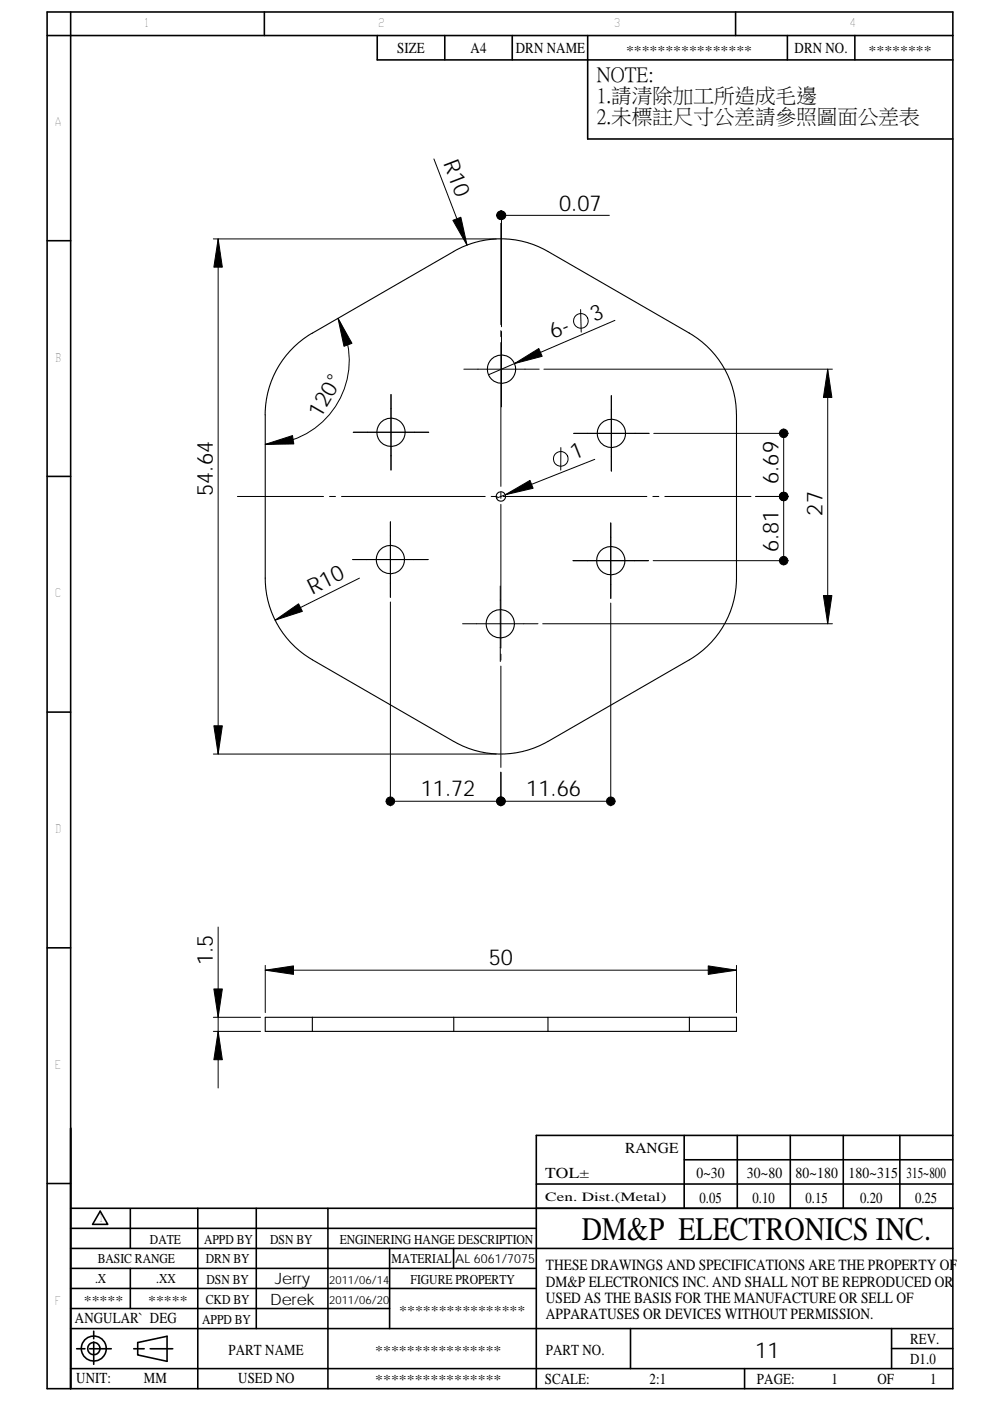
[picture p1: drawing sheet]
<svg xmlns="http://www.w3.org/2000/svg" width="210mm" height="297mm" viewBox="0 0 210 297" stroke-linecap="round" stroke-linejoin="round" font-family="sans-serif">
<g fill="none" stroke="#000" stroke-width=".34">
<path d="M10 2.5h192.1v291.9h-192.1zM15 2.5v291.9M56.1 2.5v5M80 7.5v5.2h122.1M94.3 7.5v5.2M108.6 7.5v5.2M124.7 7.5v22h77.4M156 2.5v5M167 7.5v5.2M181.3 7.5v5.2M202.1 7.5h-192.1M10 51h5"/>
<path d="M10 101h5M10 151h5M10 201h5M10 250.9h5M15 256.2h187.1M21.3 256.8l1.6 2.8h-3.3zM27.6 256.3v8.4M42 256.2v38.2M54.4 256.2v25.5M69.6 256.2v38.2M113.7 251h88.4M145.1 245.9h57"/>
<path d="M145.1 240.7v15.5M156.4 240.7v15.5M167.6 240.7v15.5M178.9 240.7v15.5M190.9 240.7v15.5M202.1 240.7h-88.4v53.7M15 264.7h187.1M15 260.4h98.7M15 268.9h98.7M15 273.2h98.7M15 277.4h67.6M27.6 268.9v8.5"/>
<path d="M82.6 264.7v17M96.2 264.7v4.2M15 290.2h187.1M15 281.7h187.1M16.3 286h1.7M19 286h4.6M19.9 284.5v4.8M19.9 282.2v1.6M28.4 286h2.2M29.2 284.6l6.2-1.3v5.3l-6.2-1.3zM31.9 286h4.7M133.7 281.7v8.5"/>
<path d="M157.9 290.2v4.2M189.1 281.7v8.5M189.1 285.9h13"/>
<circle cx="19.9" cy="285.9" r="2.65"/>
<circle cx="19.9" cy="285.9" r="1.3"/>
</g>
<g fill="none" stroke="#000" stroke-width=".23">
<path d="M146.2 70.6a20 20 0 0 1 10 17.3v34.7a20.1 20.1 0 0 1-10 17.3l-30 17.3M146.2 70.6l-30-17.3a19.9 19.9 0 0 0-20 0l-29.9 17.3a19.9 19.9 0 0 0-10 17.3v34.7a20 20 0 0 0 10 17.3l29.9 17.3a19.9 19.9 0 0 0 20 0M66.3 215.7h-10v3h10M66.3 215.7h29.9M66.3 218.7h29.9M66.3 215.7v3M96.2 215.7h20v3M96.2 218.7h20M96.2 215.7v3M116.2 215.7h30M116.2 218.7h30M146.2 215.7h10v3h-10"/>
<path d="M146.2 215.7v3"/>
<circle cx="106.4" cy="78.3" r="3"/>
<circle cx="82.9" cy="91.6" r="3"/>
<circle cx="129.7" cy="91.9" r="3"/>
<circle cx="82.8" cy="118.6" r="3"/>
<circle cx="106.2" cy="105.3" r="1"/>
<circle cx="129.5" cy="118.9" r="3"/>
<circle cx="106.1" cy="132.2" r="3"/>
</g>
<g fill="none" stroke="#000" stroke-width=".21">
<path d="M92 33.7l7.1 18.3M45.3 50.7h59.9M46.3 50.7v109.2M106.2 44.6v1.7M106.2 47.3v21.5M106.4 44.6v24.7M129.2 45.7h-23M71.7 67.5a17.8 17.8 0 0 1-15.4 26.7M106.2 70.1v1.3M106.2 72.6v30.5M106.4 70.3v16M114.4 78.3h-16"/>
<path d="M115.4 78.3h61.2M123.1 65.6l.2 4.8M130.4 67.9l-26.8 11.6M175.6 78.3v53.9M74.9 91.7h16M82.9 83.7v16M119 94.9l-.1 4.8M126.2 97.4l-20.9 8.2M129.7 83.9v16M137.7 91.9h-16M138.7 91.9h28.5M166.2 91.9v27"/>
<path d="M50.4 105.3h18.2M69.9 105.3h1.3M72.4 105.3h30.5M74.8 118.6h16M82.8 110.6v16M104.2 105.3h1.3M106.2 104.4v1.3M106.2 106.9v30.5M106.7 105.3h30.5M121.5 118.9h16M129.5 110.9v16M138.5 105.3h1.2"/>
<path d="M138.5 118.9h28.7M141 105.3h18.3M160.3 105.3h6.9M76.2 122.6l-17.8 8.9M82.8 127.6v43.3M98.1 132.2h16M106.1 124.2v16.1M106.2 138.7v1.3M115.1 132.2h61.5M129.5 127.9v43M45.3 159.9h59.9M106.2 141.2v21.5"/>
<path d="M106.2 163.7v7.2M129.5 169.9h-46.7M46.3 196.6v34.1M45.3 215.7h10M45.3 218.7h10M56.3 205.7h99.9M56.3 204.7v10M156.2 204.7v10"/>
<circle cx="123.2" cy="68" r="1.55"/>
<circle cx="118.9" cy="97.3" r="1.56"/>
</g>
<g fill="#000" stroke="#000" stroke-width=".21">
<path d="M46.3 50.7l.9 5.9h-1.8z" fill-rule="evenodd"/>
<path d="M96.1 46.7l1.6-.6 1.4 5.9z" fill-rule="evenodd"/>
<path d="M105.5 45.1a.9 .9 0 0 1 1.5 0 .9 .9 0 0 1-.5 1.4 .9 .9 0 0 1-1.2-.8h.9h-.9z" fill-rule="evenodd"/>
<path d="M105.7 45a.9 .9 0 0 1 1-.2 .9 .9 0 0 1 .6 .9h-.9h.9a.9 .9 0 0 1-1.3 .8 .9 .9 0 0 1-.3-1.5z" fill-rule="evenodd"/>
<path d="M71.7 67.5l3 5.3-1.7 .6z" fill-rule="evenodd"/>
<path d="M109.1 77.1l5.2-3.2 .7 1.6z" fill-rule="evenodd"/>
<path d="M175.6 78.3l.8 6h-1.8z" fill-rule="evenodd"/>
<path d="M56.3 94.2l5.7-1.8 .3 1.7z" fill-rule="evenodd"/>
<path d="M165.7 91.2l.5-.2v.9v-.9a.9 .9 0 0 1 .9 1.1 .9 .9 0 0 1-1.4 .5 .9 .9 0 0 1 0-1.4z" fill-rule="evenodd"/>
<path d="M107.2 104.9l5.2-3 .7 1.6z" fill-rule="evenodd"/>
<path d="M165.6 104.6a.9 .9 0 0 1 1.4 .3 .9 .9 0 0 1-.8 1.3v-.9v.9a.9 .9 0 0 1-.8-.6 .9 .9 0 0 1 .2-1z" fill-rule="evenodd"/>
<path d="M165.6 118.2a.89 .89 0 0 1 1.4 .3 .89 .89 0 0 1-.8 1.3v-.9v.9a.89 .89 0 0 1-.8-.6 .89 .89 0 0 1 .2-1z" fill-rule="evenodd"/>
<path d="M165.7 104.5l.5-.1v.9v-.9a.89 .89 0 0 1 .9 1.1 .89 .89 0 0 1-1.4 .5 .89 .89 0 0 1 0-1.5z" fill-rule="evenodd"/>
<path d="M58.4 131.5l4.9-3.5 .8 1.6z" fill-rule="evenodd"/>
<path d="M174.6 126.3h1.8l-.8 5.9z" fill-rule="evenodd"/>
<path d="M45.4 153.9h1.8l-.9 6z" fill-rule="evenodd"/>
<path d="M82.1 169.4a.9 .9 0 0 1 1.4-.1 .9 .9 0 0 1-.4 1.4 .9 .9 0 0 1-1.2-.8h.9h-.9z" fill-rule="evenodd"/>
<path d="M105.5 169.4a.9 .9 0 0 1 1.5-.1 .9 .9 0 0 1-.5 1.4 .9 .9 0 0 1-1.2-.8h.9h-.9z" fill-rule="evenodd"/>
<path d="M105.6 169.2a.9 .9 0 0 1 1-.2 .9 .9 0 0 1 .5 .9h-.9h.9a.9 .9 0 0 1-1.2 .8 .9 .9 0 0 1-.3-1.5z" fill-rule="evenodd"/>
<path d="M128.9 169.2a.9 .9 0 0 1 1-.2 .9 .9 0 0 1 .6 .9h-1h1a.9 .9 0 0 1-1.3 .8 .9 .9 0 0 1-.3-1.5z" fill-rule="evenodd"/>
<path d="M46.3 218.7l.9 6h-1.8z" fill-rule="evenodd"/>
<path d="M45.4 209.7h1.8l-.9 6z" fill-rule="evenodd"/>
<path d="M56.3 205.7l6-.9v1.8z" fill-rule="evenodd"/>
<path d="M150.2 204.8l6 .9-6 .9z" fill-rule="evenodd"/>
</g>
<text font-size="7" x="123.4" y="262.9">DM&amp;P ELECTRONICS INC.</text>
<g font-size="4.7">
<text x="94" y="34.6" transform="rotate(69 94 34.6)">R10</text>
<text x="118.6" y="44.6">0.07</text>
<text x="117.3" y="71.9" transform="rotate(-23 117.3 71.9)">6-</text>
<text x="126" y="68.2" transform="rotate(-23 126 68.2)">3</text>
<text x="67.9" y="88.8" transform="rotate(-60 67.9 88.8)">120°</text>
<text x="121.7" y="97.6" transform="rotate(-22 121.7 97.6)">1</text>
<text x="45.2" y="105.1" transform="rotate(-90 45.2 105.1)">54.64</text>
<text x="165.1" y="102.6" transform="rotate(-90 165.1 102.6)">6.69</text>
<text x="174.5" y="109.3" transform="rotate(-90 174.5 109.3)">27</text>
<text x="165.1" y="117.1" transform="rotate(-90 165.1 117.1)">6.81</text>
<text x="66.2" y="126.1" transform="rotate(-27 66.2 126.1)">R10</text>
<text x="89.2" y="168.9">11.72</text>
<text x="111.6" y="168.9">11.66</text>
<text x="45.2" y="204.6" transform="rotate(-90 45.2 204.6)">1.5</text>
<text x="103.7" y="204.7">50</text>
<text x="160.2" y="287.8">11</text>
</g>
<g font-size="4.4">
<text x="126.6" y="17.1">NOTE:</text>
<text x="126.6" y="21.6">1.請清除加工所造成毛邊</text>
<text x="126.6" y="26.1">2.未標註尺寸公差請參照圖面公差表</text>
</g>
<g font-size="3.3">
<text x="115.8" y="269.3">THESE DRAWINGS AND SPECIFICATIONS ARE THE PROPERTY OF</text>
<text x="58.3" y="272.3">Jerry</text>
<text x="115.8" y="272.8">DM&amp;P ELECTRONICS INC. AND SHALL NOT BE REPRODUCED OR</text>
<text x="57.3" y="276.6">Derek</text>
<text x="115.8" y="279.7">APPARATUSES OR DEVICES WITHOUT PERMISSION.</text>
<text x="115.8" y="276.2">USED AS THE BASIS FOR THE MANUFACTURE OR SELL OF</text>
</g>
<g font-size="3.2">
<text x="84.2" y="11.3">SIZE</text>
<text x="99.8" y="11.3">A4</text>
<text x="109.4" y="11.3">DRN NAME</text>
<text x="168.5" y="11.3">DRN NO.</text>
<text x="132.6" y="244.5">RANGE</text>
<text x="115.6" y="249.7">TOL±</text>
<text x="147.7" y="249.8">0~30</text>
<text x="158.4" y="249.8">30~80</text>
<text x="168.8" y="249.8">80~180 180~315</text>
<text x="192.3" y="249.8">315~800</text>
<text x="148.4" y="255">0.05</text>
<text x="159.6" y="255">0.10</text>
<text x="170.8" y="255">0.15</text>
<text x="182.5" y="255">0.20</text>
<text x="194.1" y="255">0.25</text>
<text x="15.9" y="280.6">ANGULAR` DEG</text>
<text x="48.5" y="287.3">PART NAME</text>
<text x="115.7" y="287.3">PART NO.</text>
<text x="193" y="284.9">REV.</text>
<text x="16.2" y="293.3">UNIT:</text>
<text x="30.5" y="293.3">MM</text>
<text x="50.5" y="293.3">USED NO</text>
<text x="115.5" y="293.5">SCALE:</text>
<text x="137.8" y="293.5">2:1</text>
<text x="160.5" y="293.5">PAGE:</text>
<text x="176.4" y="293.5">1</text>
<text x="186.1" y="293.5">OF</text>
<text x="193" y="289.1">D1.0</text>
<text x="197.3" y="293.5">1</text>
</g>
<g font-size="2.9">
<text x="132.8" y="11.7">****************</text>
<text x="184.2" y="11.7">********</text>
<text x="31.8" y="263.7">DATE</text>
<text x="43.3" y="263.7">APPD BY</text>
<text x="57.3" y="263.7">DSN BY</text>
<text x="72.1" y="263.7">ENGINERING HANGE DESCRIPTION</text>
<text x="20.7" y="267.8">BASIC RANGE</text>
<text x="43.7" y="267.8">DRN BY</text>
<text x="83.1" y="267.8">MATERIAL</text>
<text x="20.2" y="272.1">.X</text>
<text x="33.1" y="272.1">.XX</text>
<text x="43.8" y="272.3">DSN BY</text>
<text x="87.1" y="272.2">FIGURE PROPERTY</text>
<text x="17.8" y="276.7">*****</text>
<text x="31.4" y="276.7">*****</text>
<text x="42.9" y="280.6">APPD BY</text>
<text x="43.7" y="276.5">CKD BY</text>
<text x="84.7" y="278.8">****************</text>
<text x="79.6" y="287.3">****************</text>
<text x="79.6" y="293.5">****************</text>
</g>
<text font-size="2.7" x="115.6" y="254.7">Cen. Dist.(Metal)</text>
<text font-size="2.6" x="96.6" y="267.8">AL 6061/7075</text>
<g font-size="2.5">
<text x="30.6" y="5.7">1</text>
<text x="80.2" y="5.7">2</text>
<text x="130.2" y="5.7">3</text>
<text x="180.2" y="5.7">4</text>
<text x="11.6" y="26.7">A</text>
<text x="11.6" y="76.7">B</text>
<text x="11.6" y="126.7">C</text>
<text x="11.6" y="176.7">D</text>
<text x="11.6" y="226.6">E</text>
<text x="21" y="259.2">1</text>
<text x="11.6" y="276.6">F</text>
</g>
<g font-size="2.4">
<text x="69.8" y="272.3">2011/06/14</text>
<text x="69.8" y="276.4">2011/06/20</text>
</g>
</svg>
